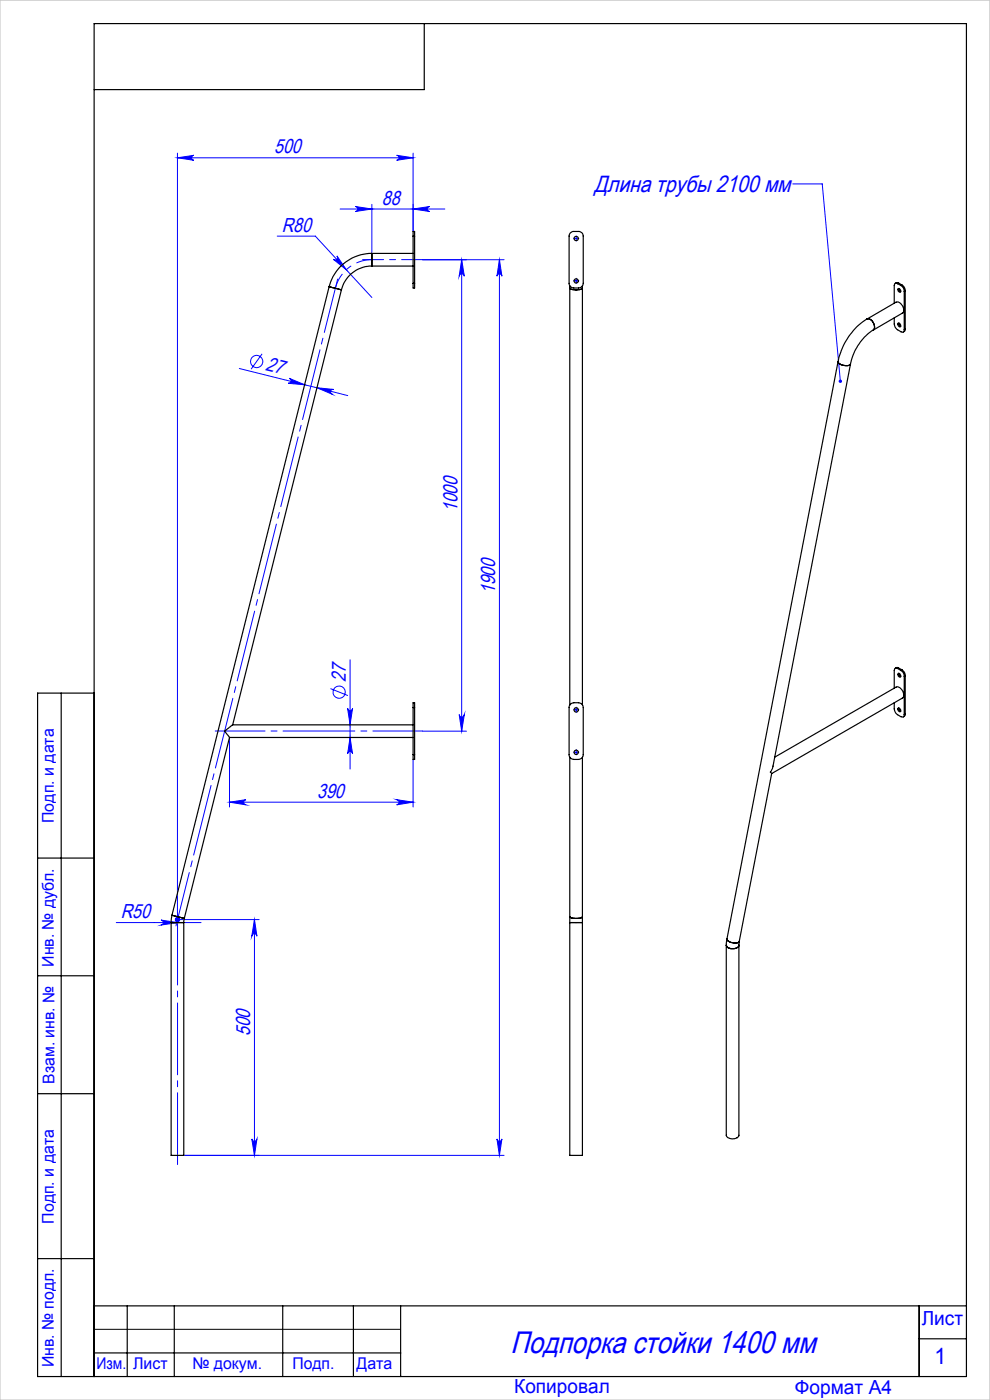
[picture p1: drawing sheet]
<svg xmlns="http://www.w3.org/2000/svg" width="210mm" height="297mm" viewBox="0 0 210 297" stroke-linecap="round" stroke-linejoin="round" font-family="sans-serif">
<g fill="none" stroke="#00f" stroke-width=".21">
<path d="M37.6 33.5l3.5-.6a.53 .53 0 0 0-.5 .6 .53 .53 0 0 0 .5 .5zM37.6 32.5v161.2M37.6 33.5h50M84.1 32.9l3.5 .6-3.5 .5a.53 .53 0 0 0 .5-.5 .53 .53 0 0 0-.5-.6zM87.6 32.5v16.6M168.2 39h6.2l3.9 41.9M58.8 50.1h8.1l12 13M70.7 55a.52 .52 0 0 0 .7 0 .52 .52 0 0 0 .1-.7l1.9 2.9zM72.1 44.3h22.3M75.4 43.8l3.5 .5-3.5 .6a.53 .53 0 0 0 .5-.6 .53 .53 0 0 0-.5-.5zM78.9 43.4v10.4M87.6 44.3l3.5-.5a.53 .53 0 0 0-.5 .5 .53 .53 0 0 0 .5 .6z"/>
<path d="M89.6 55.1h17.3M97.9 55.1v100M97.9 55.1l.6 3.5a.55 .55 0 0 0-.6-.5 .55 .55 0 0 0-.5 .5zM105.9 55.1l.6 3.5a.53 .53 0 0 0-.6-.5 .53 .53 0 0 0-.5 .5zM105.9 55.1v190M122.1 50.6h.2M122.1 59.6h.2M122.2 50.5v.2M122.2 59.5v.2M50.8 78.2l23 5.7M55.6 75.1l-2.3 3.2M61.3 80.3l3.3 1.3-3.5-.3a.54 .54 0 0 0 .6-.4 .54 .54 0 0 0-.4-.6z"/>
<path d="M67.2 82.3l3.6 .3a.53 .53 0 0 0-.7 .4 .53 .53 0 0 0 .4 .6zM74.3 140v23.2M48.7 156.5v14.7M70.1 146.1l3.7 1.5M73.7 150.2a.53 .53 0 0 0 .6 .6 .53 .53 0 0 0 .5-.6l-.5 3.6zM74.3 156.5l.5 3.4a.53 .53 0 0 0-.5-.5 .53 .53 0 0 0-.6 .5zM89.6 155.1h9.4M97.4 151.6a.55 .55 0 0 0 .5 .5 .55 .55 0 0 0 .6-.5l-.6 3.5zM122.1 150.6h.2M122.1 159.6h.2M122.2 150.5v.2M122.2 159.5v.2"/>
<path d="M48.7 170.2l3.5-.6a.55 .55 0 0 0-.5 .6 .55 .55 0 0 0 .5 .5zM48.7 170.2h38.9M84.1 169.6l3.5 .6-3.5 .5a.55 .55 0 0 0 .5-.5 .55 .55 0 0 0-.5-.6zM87.6 161.1v10.1M24.7 195.7h18M34.1 195.2l3.5 .5-3.5 .5a.53 .53 0 0 0 .5-.5 .53 .53 0 0 0-.5-.5zM37.6 195.1h17.4M54 195.1v50M54 195.1l.5 3.5a.55 .55 0 0 0-.5-.5 .55 .55 0 0 0-.6 .5zM53.4 241.6a.55 .55 0 0 0 .6 .5 .55 .55 0 0 0 .5-.5l-.5 3.5zM105.4 241.6a.53 .53 0 0 0 .5 .5 .53 .53 0 0 0 .6-.5l-.6 3.5zM106.9 245.1h-67.9"/>
<circle cx="54.5" cy="76.7" r="1.29"/>
<circle cx="71.9" cy="146.8" r="1.29"/>
</g>
<path d="M78.9 55.1a8 8 0 0 0-7.8 6" fill="none" stroke="#00f" stroke-width=".21" stroke-dasharray="15.2 1.3 1.3 1.3" stroke-dashoffset="11.8" stroke-linecap="butt"/>
<path d="M37.8 194.5l-.1 1.2" fill="none" stroke="#00f" stroke-width=".21" stroke-dasharray="15.2 1.3 1.3 1.3" stroke-linecap="butt"/>
<path d="M37.1 195.1h1M37.3 194.7l.7 .7M37.6 194.6v1M38 194.7l-.7 .7" fill="none" stroke="#00f" stroke-width=".7" stroke-linecap="butt"/>
<g fill="none" stroke="#00f" stroke-width=".21" stroke-dasharray="15.2 1.3 1.3 1.3">
<path d="M122 50.6h-.3M122 59.6h-.3M122.2 50.4v-.4M122.2 50.8v.3M122.2 59.4v-.4M122.2 59.8v.3M122.4 50.6h.4M122.4 59.6h.4M122 150.6h-.3M122 159.6h-.3M122.2 150.4v-.4M122.2 150.8v.3"/>
<path d="M122.2 159.4v-.4M122.2 159.8v.3M122.4 150.6h.4M122.4 159.6h.4M37.7 247.1v-53.4"/>
</g>
<path d="M76.9 55.1h12.8" fill="none" stroke="#00f" stroke-width=".21" stroke-dasharray="15.2 1.3 1.3 1.3" stroke-dashoffset="10.8"/>
<path d="M89.7 155.1h-44" fill="none" stroke="#00f" stroke-width=".21" stroke-dasharray="15.2 1.3 1.3 1.3" stroke-dashoffset="4.7"/>
<path d="M37.3 196.4l34.3-137.2" fill="none" stroke="#00f" stroke-width=".21" stroke-dasharray="15.2 1.3 1.3 1.3" stroke-dashoffset="3.6"/>
<path d="M20 282h65" fill="none" stroke="#000" stroke-width=".21"/>
<g fill="none" stroke="#000" stroke-width=".25">
<path d="M90 5v14h-70M13 147v145M20 147h-12v145h197v-287h-185v287M8 182h12M8 207h12M8 232h12M8 267h12M20 277h185M27 277v15M37 277v15M60 277v15M75 277v15"/>
<path d="M85 277v15M195 277v15M20 287h65M195 284h10"/>
</g>
<path d="M0 0h210v297h-210z" fill="none" stroke="#c0c0c0" stroke-width=".21"/>
<g fill="#00f">
<path d="M178 80.6a.35 .35 0 0 1 .6 .1 .35 .35 0 0 1-.3 .5v-.3v.3h-.2a.33 .33 0 0 1-.1-.6z"/>
<path d="M54 195.1l.5 3.5a.55 .55 0 0 0-.5-.5 .55 .55 0 0 0-.6 .5zM53.4 241.6a.55 .55 0 0 0 .6 .5 .55 .55 0 0 0 .5-.5l-.5 3.5z"/>
<path d="M48.7 170.2l3.5-.6a.55 .55 0 0 0-.5 .6 .55 .55 0 0 0 .5 .5zM84.1 169.6l3.5 .6-3.5 .5a.55 .55 0 0 0 .5-.5 .55 .55 0 0 0-.5-.6zM37.6 33.5l3.5-.6a.53 .53 0 0 0-.5 .6 .53 .53 0 0 0 .5 .5zM84.1 32.9l3.5 .6-3.5 .5a.53 .53 0 0 0 .5-.5 .53 .53 0 0 0-.5-.6zM70.7 55l2.7 2.2-1.9-2.9a.52 .52 0 0 1-.1 .7 .52 .52 0 0 1-.7 0zM34.1 195.2a.53 .53 0 0 1 .6 .5 .53 .53 0 0 1-.6 .5l3.5-.5z"/>
<path d="M87.6 44.3l3.5-.5a.53 .53 0 0 0-.5 .5 .53 .53 0 0 0 .5 .6zM75.4 43.8l3.5 .5-3.5 .6a.53 .53 0 0 0 .5-.6 .53 .53 0 0 0-.5-.5z"/>
<path d="M105.4 241.6a.53 .53 0 0 0 .5 .5 .53 .53 0 0 0 .6-.5l-.6 3.5zM105.9 55.1l.6 3.5a.53 .53 0 0 0-.6-.5 .53 .53 0 0 0-.5 .5z"/>
<path d="M97.9 55.1l.6 3.5a.55 .55 0 0 0-.6-.5 .55 .55 0 0 0-.5 .5zM97.4 151.6a.55 .55 0 0 0 .5 .5 .55 .55 0 0 0 .6-.5l-.6 3.5zM73.7 150.2a.53 .53 0 0 0 .6 .6 .53 .53 0 0 0 .5-.6l-.5 3.6zM74.3 156.5l.5 3.4a.53 .53 0 0 0-.5-.5 .53 .53 0 0 0-.6 .5z"/>
<path d="M61.3 80.3l3.3 1.3-3.5-.3a.54 .54 0 0 0 .6-.4 .54 .54 0 0 0-.4-.6zM67.2 82.3l3.6 .3a.53 .53 0 0 0-.7 .4 .53 .53 0 0 0 .4 .6z"/>
</g>
<g fill="none" stroke="#000" stroke-width=".25">
<path d="M78.9 56.4a6.7 6.7 0 0 0-6.5 5.1M78.9 53.8a9.4 9.4 0 0 0-9.1 7M78.9 53.8v2.6M78.9 53.8h8.7M78.9 56.4h8.7M87.6 50.1v-1h.3v1M87.6 50.1h.3M87.6 50.1v10M87.9 50.1v10M121 49.4l.5-.3h1.2a.96 .96 0 0 1 1 1v10a.96 .96 0 0 1-1 1h-1a.96 .96 0 0 1-1-1v-10.2zM69.8 60.8l2.6 .7M69.8 60.8l-33.3 133.4"/>
<path d="M72.4 61.5l-23 92.3M87.6 60.1v1h.3v-1M87.6 60.1h.3M120.9 60.6v.6M120.9 61.2a2.93 2.93 0 0 0 2.6 0 2.99 2.99 0 0 1-2.6 0zM120.9 61.2v88.3M123.5 60.6v88.9M177.8 76.7a1.92 1.92 0 0 0 2.6 .5M177.8 76.7l-23.6 122.5M180.4 77.2l-16.4 85.4-.6 1.2 .3 .3M183.9 67.7a13.8 13.8 0 0 0-6.1 9M183.9 67.7a1.55 1.55 0 0 1 1.4 2.3h-.1"/>
<path d="M183.9 67.7l6.2-3.6a1.64 1.64 0 0 1 1.6 2l-.2 .3-6.3 3.6M185.2 70a11.4 11.4 0 0 0-4.8 7.2M189.7 67.4l.1 1.9 .5 .6 .8 .5a.43 .43 0 0 0 .5 0 .43 .43 0 0 0 .2-.4M190.4 60.2a.42 .42 0 0 0-.5-.1 .42 .42 0 0 0-.2 .5v3.7M190.4 60.2l.7 .4M190.5 68.5a.44 .44 0 0 1 .5 .3 .44 .44 0 0 1-.2 .6 .59 .59 0 0 1-.3-.9zM190.5 61.2a.47 .47 0 0 1 .5 .3 .47 .47 0 0 1-.1 .5 .58 .58 0 0 1-.4-.8zM190.6 60h-.4l-.3 .1M190.6 60l-.2 .2M190.6 60l.7 .5M190.7 61.2v.3l.4 .4M190.7 68.5v.4l.4 .3"/>
<path d="M191.1 60.6a1.38 1.38 0 0 1 .7 1.2M191.3 60.5a1.38 1.38 0 0 1 .7 1.2M191.3 60.5l-.2 .1M191.8 61.8v8.2M192 69.8l-.1 .4-.3 .2M192 61.7l-.2 .1M192 69.8l-.2 .2M192 61.7v8.1M48.7 156.5h38.9M48.7 156.5l-9.6 38.3M49.4 153.8l-1.8 1.3 1.1 1.4M49.4 153.8h38.2"/>
<path d="M87.6 150.1v-1h.3v1M87.6 150.1v10M87.6 150.1h.3M87.9 150.1v10M121 149.4l.7-.3h1a1.02 1.02 0 0 1 1 1v10a1.02 1.02 0 0 1-1 1h-1a1.02 1.02 0 0 1-1-1v-10.2zM189.7 149.1v1.3a1.6 1.6 0 0 0 .7 1.2l.7 .4a.43 .43 0 0 0 .5 .1 .43 .43 0 0 0 .2-.5M190.4 141.8a.44 .44 0 0 0-.5 0 .44 .44 0 0 0-.2 .4v3.8M190.4 141.8l.7 .4M190.5 150.2a.47 .47 0 0 1 .5 .3 .47 .47 0 0 1-.1 .5 .58 .58 0 0 1-.4-.8zM190.5 142.8a.47 .47 0 0 1 .5 .3 .47 .47 0 0 1-.1 .5 .56 .56 0 0 1-.4-.8zM190.6 141.7l-.4-.1-.3 .2M190.6 141.7l-.2 .1"/>
<path d="M190.6 141.7l.7 .4M190.7 142.8v.4l.4 .3M190.7 150.2v.3l.4 .4M191.1 142.2a1.38 1.38 0 0 1 .7 1.3M191.3 142.1a1.38 1.38 0 0 1 .7 1.2M191.3 142.1l-.2 .1M191.8 143.5v8.1M192 151.5v.3l-.4 .3M192 143.3v8.2M192 143.3l-.2 .2M192 151.5l-.2 .1M87.6 160.1v1h.3v-1"/>
<path d="M87.6 160.1h.3M120.9 160.7v33.8M123.5 160.7v33.8M163.7 164.1l-6.9 35.6M164.4 160.6l25.7-14.8a1.58 1.58 0 0 1 1.4 2.2l-27.8 16.1M36.3 195.7h2.7M36.3 195.7v49.4h2.7v-49.4M36.5 194.2l-.2 1.5M36.5 194.2l2.6 .6M39.1 194.8l-.1 .9M120.9 194.5v1.2M120.9 195.7v49.4h2.6v-49.4"/>
<path d="M120.9 195.7h2.6M120.9 194.5a2.72 2.72 0 0 0 2.6 0M123.5 194.5v1.2M154.2 199.2l-.1 1.3M154.2 199.2a2 2 0 0 0 2.6 .6v-.1M156.8 199.7l-.1 .8M154.1 200.5a1.63 1.63 0 0 0 2.6 .2v-.2M154.1 200.5v40.3a1.55 1.55 0 0 0 2.6 0v-40.3"/>
<circle cx="122.2" cy="59.6" r=".45"/>
<circle cx="122.2" cy="50.6" r=".45"/>
<circle cx="122.2" cy="150.6" r=".46"/>
<circle cx="122.2" cy="159.6" r=".45"/>
</g>
<text font-size="6.6" fill="#00f" x="108.3" y="287">Подпорка стойки 1400 мм</text>
<text font-size="5" fill="#00f" x="126" y="40.7">Длина трубы 2100 мм</text>
<text font-size="4.8" fill="#00f" x="198.2" y="289.5">1</text>
<g font-size="4.3" fill="#00f">
<text x="58.2" y="32.5">500</text>
<text x="81" y="43.4">88</text>
<text x="59.8" y="49.2">R80</text>
<text x="56.2" y="78.5" transform="rotate(14 56.2 78.5)">27</text>
<text x="97" y="108.7" transform="rotate(-90 97 108.7)">1000</text>
<text x="105" y="126.1" transform="rotate(-90 105 126.1)">1900</text>
<text x="73.3" y="144.7" transform="rotate(-90 73.3 144.7)">27</text>
<text x="67.3" y="169.2">390</text>
<text x="25.6" y="194.8">R50</text>
<text x="53.1" y="219.9" transform="rotate(-90 53.1 219.9)">500</text>
</g>
<g font-size="4.1" fill="#00f">
<text x="195.5" y="281.2">Лист</text>
<text x="109.1" y="295.6">Копировал</text>
<text x="168.6" y="295.7">Формат А4</text>
</g>
<g font-size="3.4" fill="#00f">
<text x="11.4" y="174.6" transform="rotate(-90 11.4 174.6)">Подп. и дата</text>
<text x="11.4" y="205.1" transform="rotate(-90 11.4 205.1)">Инв. № дубл.</text>
<text x="11.6" y="229.9" transform="rotate(-90 11.6 229.9)">Взам. инв. №</text>
<text x="11.4" y="259.6" transform="rotate(-90 11.4 259.6)">Подп. и дата</text>
<text x="11.4" y="290" transform="rotate(-90 11.4 290)">Инв. № подл.</text>
<text x="20.4" y="290.4">Изм.</text>
<text x="28.2" y="290.4">Лист</text>
<text x="40.8" y="290.4">№ докум.</text>
<text x="62" y="290.4">Подп.</text>
<text x="75.6" y="290.4">Дата</text>
</g>
</svg>
